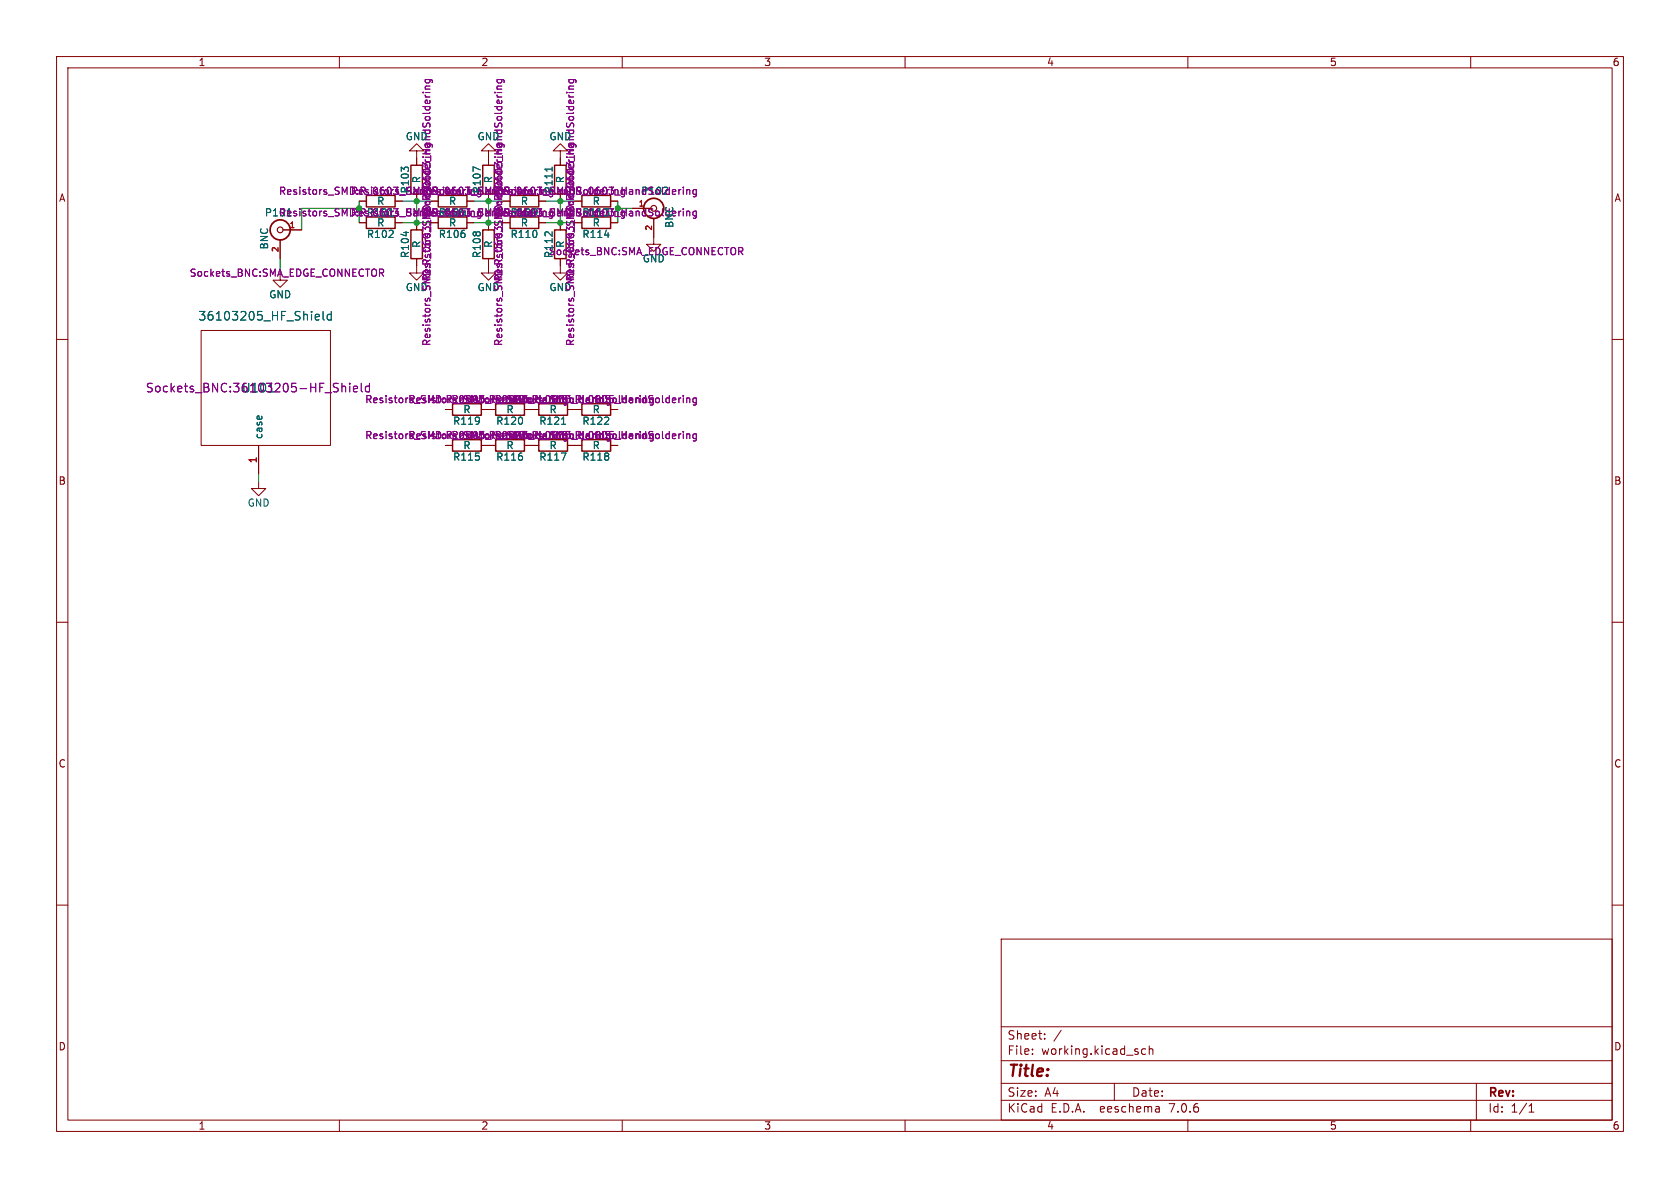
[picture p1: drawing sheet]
(kicad_sch (version 20230121) (generator eeschema)

 (paper "A4")

 (lib_symbols
  (symbol "rf_biscuit-rescue:36103205_HF_Shield" (pin_names (offset 1.016)) (in_bom yes) (on_board yes)
   (property "Reference" "U" (at 0 0 0) (effects (font (size 1.524 1.524))))
   (property "Value" "36103205_HF_Shield" (at 1.27 12.7 0) (effects (font (size 1.524 1.524))))
   (property "Footprint" "" (at 0 0 0) (effects (font (size 1.524 1.524))))
   (property "Datasheet" "" (at 0 0 0) (effects (font (size 1.524 1.524))))
   (symbol "36103205_HF_Shield_0_1"
    (rectangle (start -10.16 10.16) (end 12.7 -10.16) (stroke (width 0) (type solid)) (fill (type none))))
   (symbol "36103205_HF_Shield_1_1"
    (pin input line (at 0 -15.24 90) (length 5.08) (name "case" (effects (font (size 1.27 1.27)))) (number "1" (effects (font (size 1.27 1.27)))))))
  (symbol "rf_biscuit-rescue:BNC" (pin_names (offset 1.016) hide) (in_bom yes) (on_board yes)
   (property "Reference" "P" (at 0.254 3.048 0) (effects (font (size 1.27 1.27))))
   (property "Value" "BNC" (at 2.794 -1.524 90) (effects (font (size 1.27 1.27))))
   (property "Footprint" "" (at 0 0 0) (effects (font (size 1.27 1.27))))
   (property "Datasheet" "" (at 0 0 0) (effects (font (size 1.27 1.27))))
   (symbol "BNC_0_1"
    (circle (center 0 0) (radius 0.508) (stroke (width 0.2032) (type solid)) (fill (type none)))
    (circle (center 0 0) (radius 1.778) (stroke (width 0.3048) (type solid)) (fill (type none))))
   (symbol "BNC_1_1"
    (pin passive line (at -3.81 0 0) (length 3.302) (name "In" (effects (font (size 1.016 1.016)))) (number "1" (effects (font (size 1.016 1.016)))))
    (pin passive line (at 0 -5.08 90) (length 3.302) (name "Ext" (effects (font (size 1.016 1.016)))) (number "2" (effects (font (size 1.016 1.016)))))))
  (symbol "rf_biscuit-rescue:GND" (power) (pin_names (offset 0)) (in_bom yes) (on_board yes)
   (property "Reference" "#PWR" (at 0 -6.35 0) (effects (font (size 1.27 1.27)) hide))
   (property "Value" "GND" (at 0 -3.81 0) (effects (font (size 1.27 1.27))))
   (property "Footprint" "" (at 0 0 0) (effects (font (size 1.27 1.27))))
   (property "Datasheet" "" (at 0 0 0) (effects (font (size 1.27 1.27))))
   (symbol "GND_0_1"
    (polyline (pts (xy 0 0) (xy 0 -1.27) (xy 1.27 -1.27) (xy 0 -2.54) (xy -1.27 -1.27) (xy 0 -1.27)) (stroke (width 0) (type solid)) (fill (type none))))
   (symbol "GND_1_1"
    (pin power_in line (at 0 0 270) (length 0) hide (name "GND" (effects (font (size 1.27 1.27)))) (number "1" (effects (font (size 1.27 1.27)))))))
  (symbol "rf_biscuit-rescue:R" (pin_numbers hide) (pin_names (offset 0)) (in_bom yes) (on_board yes)
   (property "Reference" "R" (at 2.032 0 90) (effects (font (size 1.27 1.27))))
   (property "Value" "R" (at 0 0 90) (effects (font (size 1.27 1.27))))
   (property "Footprint" "" (at -1.778 0 90) (effects (font (size 1.27 1.27))))
   (property "Datasheet" "" (at 0 0 0) (effects (font (size 1.27 1.27))))
   (symbol "R_0_1"
    (rectangle (start -1.016 -2.54) (end 1.016 2.54) (stroke (width 0.254) (type solid)) (fill (type none))))
   (symbol "R_1_1"
    (pin passive line (at 0 3.81 270) (length 1.27) (name "~" (effects (font (size 1.27 1.27)))) (number "1" (effects (font (size 1.27 1.27)))))
    (pin passive line (at 0 -3.81 90) (length 1.27) (name "~" (effects (font (size 1.27 1.27)))) (number "2" (effects (font (size 1.27 1.27))))))))

 (junction (at 73.66 35.56) (diameter 0) (color 0 0 0 0))
 (junction (at 73.66 39.37) (diameter 0) (color 0 0 0 0))
 (junction (at 99.06 35.56) (diameter 0) (color 0 0 0 0))
 (junction (at 109.22 36.83) (diameter 0) (color 0 0 0 0))
 (junction (at 86.36 39.37) (diameter 0) (color 0 0 0 0))
 (junction (at 86.36 35.56) (diameter 0) (color 0 0 0 0))
 (junction (at 63.5 36.83) (diameter 0) (color 0 0 0 0))
 (junction (at 99.06 39.37) (diameter 0) (color 0 0 0 0))

 (wire (pts (xy 99.06 39.37) (xy 101.6 39.37)) (stroke (width 0) (type default)))
 (wire (pts (xy 63.5 35.56) (xy 63.5 36.83)) (stroke (width 0) (type default)))
 (wire (pts (xy 53.34 36.83) (xy 53.34 40.64)) (stroke (width 0) (type default)))
 (wire (pts (xy 99.06 35.56) (xy 101.6 35.56)) (stroke (width 0) (type default)))
 (wire (pts (xy 99.06 35.56) (xy 99.06 39.37)) (stroke (width 0) (type default)))
 (wire (pts (xy 73.66 39.37) (xy 73.66 35.56)) (stroke (width 0) (type default)))
 (wire (pts (xy 63.5 36.83) (xy 63.5 39.37)) (stroke (width 0) (type default)))
 (wire (pts (xy 73.66 39.37) (xy 76.2 39.37)) (stroke (width 0) (type default)))
 (wire (pts (xy 83.82 39.37) (xy 86.36 39.37)) (stroke (width 0) (type default)))
 (wire (pts (xy 86.36 35.56) (xy 86.36 39.37)) (stroke (width 0) (type default)))
 (wire (pts (xy 96.52 39.37) (xy 99.06 39.37)) (stroke (width 0) (type default)))
 (wire (pts (xy 45.72 83.82) (xy 45.72 85.09)) (stroke (width 0) (type default)))
 (wire (pts (xy 96.52 35.56) (xy 99.06 35.56)) (stroke (width 0) (type default)))
 (wire (pts (xy 73.66 35.56) (xy 76.2 35.56)) (stroke (width 0) (type default)))
 (wire (pts (xy 109.22 35.56) (xy 109.22 36.83)) (stroke (width 0) (type default)))
 (wire (pts (xy 63.5 36.83) (xy 53.34 36.83)) (stroke (width 0) (type default)))
 (wire (pts (xy 86.36 39.37) (xy 88.9 39.37)) (stroke (width 0) (type default)))
 (wire (pts (xy 111.76 36.83) (xy 109.22 36.83)) (stroke (width 0) (type default)))
 (wire (pts (xy 86.36 35.56) (xy 88.9 35.56)) (stroke (width 0) (type default)))
 (wire (pts (xy 71.12 35.56) (xy 73.66 35.56)) (stroke (width 0) (type default)))
 (wire (pts (xy 49.53 45.72) (xy 49.53 48.26)) (stroke (width 0) (type default)))
 (wire (pts (xy 109.22 36.83) (xy 109.22 39.37)) (stroke (width 0) (type default)))
 (wire (pts (xy 71.12 39.37) (xy 73.66 39.37)) (stroke (width 0) (type default)))
 (wire (pts (xy 83.82 35.56) (xy 86.36 35.56)) (stroke (width 0) (type default)))

 (symbol (lib_id "rf_biscuit-rescue:BNC") (at 49.53 40.64 0) (mirror y) (unit 1) (in_bom yes) (on_board yes) (dnp no)
  (property "Reference" "P101" (at 49.276 37.592 0) (effects (font (size 1.27 1.27))))
  (property "Value" "BNC" (at 46.736 42.164 90) (effects (font (size 1.27 1.27))))
  (property "Footprint" "Sockets_BNC:SMA_EDGE_CONNECTOR" (at 50.8 48.26 0) (effects (font (size 1.27 1.27))))
  (property "Datasheet" "" (at 49.53 40.64 0) (effects (font (size 1.27 1.27)))) (pin "1") (pin "2"))

 (symbol (lib_id "rf_biscuit-rescue:36103205_HF_Shield") (at 45.72 68.58 0) (unit 1) (in_bom yes) (on_board yes) (dnp no)
  (property "Reference" "U101" (at 45.72 68.58 0) (effects (font (size 1.524 1.524))))
  (property "Value" "36103205_HF_Shield" (at 46.99 55.88 0) (effects (font (size 1.524 1.524))))
  (property "Footprint" "Sockets_BNC:36103205-HF_Shield" (at 45.72 68.58 0) (effects (font (size 1.524 1.524))))
  (property "Datasheet" "" (at 45.72 68.58 0) (effects (font (size 1.524 1.524)))) (pin "1"))

 (symbol (lib_id "rf_biscuit-rescue:GND") (at 45.72 85.09 0) (unit 1) (in_bom yes) (on_board yes) (dnp no)
  (property "Reference" "#PWR101" (at 45.72 91.44 0) (effects (font (size 1.27 1.27)) hide))
  (property "Value" "GND" (at 45.72 88.9 0) (effects (font (size 1.27 1.27))))
  (property "Footprint" "" (at 45.72 85.09 0) (effects (font (size 1.27 1.27))))
  (property "Datasheet" "" (at 45.72 85.09 0) (effects (font (size 1.27 1.27)))) (pin "1"))

 (symbol (lib_id "rf_biscuit-rescue:GND") (at 49.53 48.26 0) (unit 1) (in_bom yes) (on_board yes) (dnp no)
  (property "Reference" "#PWR102" (at 49.53 54.61 0) (effects (font (size 1.27 1.27)) hide))
  (property "Value" "GND" (at 49.53 52.07 0) (effects (font (size 1.27 1.27))))
  (property "Footprint" "" (at 49.53 48.26 0) (effects (font (size 1.27 1.27))))
  (property "Datasheet" "" (at 49.53 48.26 0) (effects (font (size 1.27 1.27)))) (pin "1"))

 (symbol (lib_id "rf_biscuit-rescue:R") (at 67.31 35.56 270) (unit 1) (in_bom yes) (on_board yes) (dnp no)
  (property "Reference" "R101" (at 67.31 37.592 90) (effects (font (size 1.27 1.27))))
  (property "Value" "R" (at 67.31 35.56 90) (effects (font (size 1.27 1.27))))
  (property "Footprint" "Resistors_SMD:R_0603_HandSoldering" (at 67.31 33.782 90) (effects (font (size 1.27 1.27))))
  (property "Datasheet" "" (at 67.31 35.56 0) (effects (font (size 1.27 1.27)))) (pin "1") (pin "2"))

 (symbol (lib_id "rf_biscuit-rescue:R") (at 67.31 39.37 270) (unit 1) (in_bom yes) (on_board yes) (dnp no)
  (property "Reference" "R102" (at 67.31 41.402 90) (effects (font (size 1.27 1.27))))
  (property "Value" "R" (at 67.31 39.37 90) (effects (font (size 1.27 1.27))))
  (property "Footprint" "Resistors_SMD:R_0603_HandSoldering" (at 67.31 37.592 90) (effects (font (size 1.27 1.27))))
  (property "Datasheet" "" (at 67.31 39.37 0) (effects (font (size 1.27 1.27)))) (pin "1") (pin "2"))

 (symbol (lib_id "rf_biscuit-rescue:R") (at 73.66 31.75 180) (unit 1) (in_bom yes) (on_board yes) (dnp no)
  (property "Reference" "R103" (at 71.628 31.75 90) (effects (font (size 1.27 1.27))))
  (property "Value" "R" (at 73.66 31.75 90) (effects (font (size 1.27 1.27))))
  (property "Footprint" "Resistors_SMD:R_0603_HandSoldering" (at 75.438 31.75 90) (effects (font (size 1.27 1.27))))
  (property "Datasheet" "" (at 73.66 31.75 0) (effects (font (size 1.27 1.27)))) (pin "1") (pin "2"))

 (symbol (lib_id "rf_biscuit-rescue:R") (at 73.66 43.18 180) (unit 1) (in_bom yes) (on_board yes) (dnp no)
  (property "Reference" "R104" (at 71.628 43.18 90) (effects (font (size 1.27 1.27))))
  (property "Value" "R" (at 73.66 43.18 90) (effects (font (size 1.27 1.27))))
  (property "Footprint" "Resistors_SMD:R_0603_HandSoldering" (at 75.438 43.18 90) (effects (font (size 1.27 1.27))))
  (property "Datasheet" "" (at 73.66 43.18 0) (effects (font (size 1.27 1.27)))) (pin "1") (pin "2"))

 (symbol (lib_id "rf_biscuit-rescue:R") (at 80.01 35.56 270) (unit 1) (in_bom yes) (on_board yes) (dnp no)
  (property "Reference" "R105" (at 80.01 37.592 90) (effects (font (size 1.27 1.27))))
  (property "Value" "R" (at 80.01 35.56 90) (effects (font (size 1.27 1.27))))
  (property "Footprint" "Resistors_SMD:R_0603_HandSoldering" (at 80.01 33.782 90) (effects (font (size 1.27 1.27))))
  (property "Datasheet" "" (at 80.01 35.56 0) (effects (font (size 1.27 1.27)))) (pin "1") (pin "2"))

 (symbol (lib_id "rf_biscuit-rescue:R") (at 80.01 39.37 270) (unit 1) (in_bom yes) (on_board yes) (dnp no)
  (property "Reference" "R106" (at 80.01 41.402 90) (effects (font (size 1.27 1.27))))
  (property "Value" "R" (at 80.01 39.37 90) (effects (font (size 1.27 1.27))))
  (property "Footprint" "Resistors_SMD:R_0603_HandSoldering" (at 80.01 37.592 90) (effects (font (size 1.27 1.27))))
  (property "Datasheet" "" (at 80.01 39.37 0) (effects (font (size 1.27 1.27)))) (pin "1") (pin "2"))

 (symbol (lib_id "rf_biscuit-rescue:R") (at 86.36 31.75 180) (unit 1) (in_bom yes) (on_board yes) (dnp no)
  (property "Reference" "R107" (at 84.328 31.75 90) (effects (font (size 1.27 1.27))))
  (property "Value" "R" (at 86.36 31.75 90) (effects (font (size 1.27 1.27))))
  (property "Footprint" "Resistors_SMD:R_0603_HandSoldering" (at 88.138 31.75 90) (effects (font (size 1.27 1.27))))
  (property "Datasheet" "" (at 86.36 31.75 0) (effects (font (size 1.27 1.27)))) (pin "1") (pin "2"))

 (symbol (lib_id "rf_biscuit-rescue:R") (at 86.36 43.18 180) (unit 1) (in_bom yes) (on_board yes) (dnp no)
  (property "Reference" "R108" (at 84.328 43.18 90) (effects (font (size 1.27 1.27))))
  (property "Value" "R" (at 86.36 43.18 90) (effects (font (size 1.27 1.27))))
  (property "Footprint" "Resistors_SMD:R_0603_HandSoldering" (at 88.138 43.18 90) (effects (font (size 1.27 1.27))))
  (property "Datasheet" "" (at 86.36 43.18 0) (effects (font (size 1.27 1.27)))) (pin "1") (pin "2"))

 (symbol (lib_id "rf_biscuit-rescue:R") (at 92.71 35.56 270) (unit 1) (in_bom yes) (on_board yes) (dnp no)
  (property "Reference" "R109" (at 92.71 37.592 90) (effects (font (size 1.27 1.27))))
  (property "Value" "R" (at 92.71 35.56 90) (effects (font (size 1.27 1.27))))
  (property "Footprint" "Resistors_SMD:R_0603_HandSoldering" (at 92.71 33.782 90) (effects (font (size 1.27 1.27))))
  (property "Datasheet" "" (at 92.71 35.56 0) (effects (font (size 1.27 1.27)))) (pin "1") (pin "2"))

 (symbol (lib_id "rf_biscuit-rescue:R") (at 92.71 39.37 270) (unit 1) (in_bom yes) (on_board yes) (dnp no)
  (property "Reference" "R110" (at 92.71 41.402 90) (effects (font (size 1.27 1.27))))
  (property "Value" "R" (at 92.71 39.37 90) (effects (font (size 1.27 1.27))))
  (property "Footprint" "Resistors_SMD:R_0603_HandSoldering" (at 92.71 37.592 90) (effects (font (size 1.27 1.27))))
  (property "Datasheet" "" (at 92.71 39.37 0) (effects (font (size 1.27 1.27)))) (pin "1") (pin "2"))

 (symbol (lib_id "rf_biscuit-rescue:R") (at 99.06 31.75 180) (unit 1) (in_bom yes) (on_board yes) (dnp no)
  (property "Reference" "R111" (at 97.028 31.75 90) (effects (font (size 1.27 1.27))))
  (property "Value" "R" (at 99.06 31.75 90) (effects (font (size 1.27 1.27))))
  (property "Footprint" "Resistors_SMD:R_0603_HandSoldering" (at 100.838 31.75 90) (effects (font (size 1.27 1.27))))
  (property "Datasheet" "" (at 99.06 31.75 0) (effects (font (size 1.27 1.27)))) (pin "1") (pin "2"))

 (symbol (lib_id "rf_biscuit-rescue:R") (at 99.06 43.18 180) (unit 1) (in_bom yes) (on_board yes) (dnp no)
  (property "Reference" "R112" (at 97.028 43.18 90) (effects (font (size 1.27 1.27))))
  (property "Value" "R" (at 99.06 43.18 90) (effects (font (size 1.27 1.27))))
  (property "Footprint" "Resistors_SMD:R_0603_HandSoldering" (at 100.838 43.18 90) (effects (font (size 1.27 1.27))))
  (property "Datasheet" "" (at 99.06 43.18 0) (effects (font (size 1.27 1.27)))) (pin "1") (pin "2"))

 (symbol (lib_id "rf_biscuit-rescue:BNC") (at 115.57 36.83 0) (unit 1) (in_bom yes) (on_board yes) (dnp no)
  (property "Reference" "P102" (at 115.824 33.782 0) (effects (font (size 1.27 1.27))))
  (property "Value" "BNC" (at 118.364 38.354 90) (effects (font (size 1.27 1.27))))
  (property "Footprint" "Sockets_BNC:SMA_EDGE_CONNECTOR" (at 114.3 44.45 0) (effects (font (size 1.27 1.27))))
  (property "Datasheet" "" (at 115.57 36.83 0) (effects (font (size 1.27 1.27)))) (pin "1") (pin "2"))

 (symbol (lib_id "rf_biscuit-rescue:GND") (at 73.66 46.99 0) (unit 1) (in_bom yes) (on_board yes) (dnp no)
  (property "Reference" "#PWR104" (at 73.66 53.34 0) (effects (font (size 1.27 1.27)) hide))
  (property "Value" "GND" (at 73.66 50.8 0) (effects (font (size 1.27 1.27))))
  (property "Footprint" "" (at 73.66 46.99 0) (effects (font (size 1.27 1.27))))
  (property "Datasheet" "" (at 73.66 46.99 0) (effects (font (size 1.27 1.27)))) (pin "1"))

 (symbol (lib_id "rf_biscuit-rescue:GND") (at 86.36 46.99 0) (unit 1) (in_bom yes) (on_board yes) (dnp no)
  (property "Reference" "#PWR106" (at 86.36 53.34 0) (effects (font (size 1.27 1.27)) hide))
  (property "Value" "GND" (at 86.36 50.8 0) (effects (font (size 1.27 1.27))))
  (property "Footprint" "" (at 86.36 46.99 0) (effects (font (size 1.27 1.27))))
  (property "Datasheet" "" (at 86.36 46.99 0) (effects (font (size 1.27 1.27)))) (pin "1"))

 (symbol (lib_id "rf_biscuit-rescue:GND") (at 99.06 46.99 0) (unit 1) (in_bom yes) (on_board yes) (dnp no)
  (property "Reference" "#PWR108" (at 99.06 53.34 0) (effects (font (size 1.27 1.27)) hide))
  (property "Value" "GND" (at 99.06 50.8 0) (effects (font (size 1.27 1.27))))
  (property "Footprint" "" (at 99.06 46.99 0) (effects (font (size 1.27 1.27))))
  (property "Datasheet" "" (at 99.06 46.99 0) (effects (font (size 1.27 1.27)))) (pin "1"))

 (symbol (lib_id "rf_biscuit-rescue:GND") (at 99.06 27.94 180) (unit 1) (in_bom yes) (on_board yes) (dnp no)
  (property "Reference" "#PWR107" (at 99.06 21.59 0) (effects (font (size 1.27 1.27)) hide))
  (property "Value" "GND" (at 99.06 24.13 0) (effects (font (size 1.27 1.27))))
  (property "Footprint" "" (at 99.06 27.94 0) (effects (font (size 1.27 1.27))))
  (property "Datasheet" "" (at 99.06 27.94 0) (effects (font (size 1.27 1.27)))) (pin "1"))

 (symbol (lib_id "rf_biscuit-rescue:GND") (at 86.36 27.94 180) (unit 1) (in_bom yes) (on_board yes) (dnp no)
  (property "Reference" "#PWR105" (at 86.36 21.59 0) (effects (font (size 1.27 1.27)) hide))
  (property "Value" "GND" (at 86.36 24.13 0) (effects (font (size 1.27 1.27))))
  (property "Footprint" "" (at 86.36 27.94 0) (effects (font (size 1.27 1.27))))
  (property "Datasheet" "" (at 86.36 27.94 0) (effects (font (size 1.27 1.27)))) (pin "1"))

 (symbol (lib_id "rf_biscuit-rescue:GND") (at 73.66 27.94 180) (unit 1) (in_bom yes) (on_board yes) (dnp no)
  (property "Reference" "#PWR103" (at 73.66 21.59 0) (effects (font (size 1.27 1.27)) hide))
  (property "Value" "GND" (at 73.66 24.13 0) (effects (font (size 1.27 1.27))))
  (property "Footprint" "" (at 73.66 27.94 0) (effects (font (size 1.27 1.27))))
  (property "Datasheet" "" (at 73.66 27.94 0) (effects (font (size 1.27 1.27)))) (pin "1"))

 (symbol (lib_id "rf_biscuit-rescue:GND") (at 115.57 41.91 0) (unit 1) (in_bom yes) (on_board yes) (dnp no)
  (property "Reference" "#PWR109" (at 115.57 48.26 0) (effects (font (size 1.27 1.27)) hide))
  (property "Value" "GND" (at 115.57 45.72 0) (effects (font (size 1.27 1.27))))
  (property "Footprint" "" (at 115.57 41.91 0) (effects (font (size 1.27 1.27))))
  (property "Datasheet" "" (at 115.57 41.91 0) (effects (font (size 1.27 1.27)))) (pin "1"))

 (symbol (lib_id "rf_biscuit-rescue:R") (at 105.41 35.56 270) (unit 1) (in_bom yes) (on_board yes) (dnp no)
  (property "Reference" "R113" (at 105.41 37.592 90) (effects (font (size 1.27 1.27))))
  (property "Value" "R" (at 105.41 35.56 90) (effects (font (size 1.27 1.27))))
  (property "Footprint" "Resistors_SMD:R_0603_HandSoldering" (at 105.41 33.782 90) (effects (font (size 1.27 1.27))))
  (property "Datasheet" "" (at 105.41 35.56 0) (effects (font (size 1.27 1.27)))) (pin "1") (pin "2"))

 (symbol (lib_id "rf_biscuit-rescue:R") (at 105.41 39.37 270) (unit 1) (in_bom yes) (on_board yes) (dnp no)
  (property "Reference" "R114" (at 105.41 41.402 90) (effects (font (size 1.27 1.27))))
  (property "Value" "R" (at 105.41 39.37 90) (effects (font (size 1.27 1.27))))
  (property "Footprint" "Resistors_SMD:R_0603_HandSoldering" (at 105.41 37.592 90) (effects (font (size 1.27 1.27))))
  (property "Datasheet" "" (at 105.41 39.37 0) (effects (font (size 1.27 1.27)))) (pin "1") (pin "2"))

 (symbol (lib_id "rf_biscuit-rescue:R") (at 82.55 78.74 270) (unit 1) (in_bom yes) (on_board yes) (dnp no)
  (property "Reference" "R115" (at 82.55 80.772 90) (effects (font (size 1.27 1.27))))
  (property "Value" "R" (at 82.55 78.74 90) (effects (font (size 1.27 1.27))))
  (property "Footprint" "Resistors_SMD:R_0805_HandSoldering" (at 82.55 76.962 90) (effects (font (size 1.27 1.27))))
  (property "Datasheet" "" (at 82.55 78.74 0) (effects (font (size 1.27 1.27)))) (pin "1") (pin "2"))

 (symbol (lib_id "rf_biscuit-rescue:R") (at 90.17 78.74 270) (unit 1) (in_bom yes) (on_board yes) (dnp no)
  (property "Reference" "R116" (at 90.17 80.772 90) (effects (font (size 1.27 1.27))))
  (property "Value" "R" (at 90.17 78.74 90) (effects (font (size 1.27 1.27))))
  (property "Footprint" "Resistors_SMD:R_0805_HandSoldering" (at 90.17 76.962 90) (effects (font (size 1.27 1.27))))
  (property "Datasheet" "" (at 90.17 78.74 0) (effects (font (size 1.27 1.27)))) (pin "1") (pin "2"))

 (symbol (lib_id "rf_biscuit-rescue:R") (at 97.79 78.74 270) (unit 1) (in_bom yes) (on_board yes) (dnp no)
  (property "Reference" "R117" (at 97.79 80.772 90) (effects (font (size 1.27 1.27))))
  (property "Value" "R" (at 97.79 78.74 90) (effects (font (size 1.27 1.27))))
  (property "Footprint" "Resistors_SMD:R_0805_HandSoldering" (at 97.79 76.962 90) (effects (font (size 1.27 1.27))))
  (property "Datasheet" "" (at 97.79 78.74 0) (effects (font (size 1.27 1.27)))) (pin "1") (pin "2"))

 (symbol (lib_id "rf_biscuit-rescue:R") (at 105.41 78.74 270) (unit 1) (in_bom yes) (on_board yes) (dnp no)
  (property "Reference" "R118" (at 105.41 80.772 90) (effects (font (size 1.27 1.27))))
  (property "Value" "R" (at 105.41 78.74 90) (effects (font (size 1.27 1.27))))
  (property "Footprint" "Resistors_SMD:R_0805_HandSoldering" (at 105.41 76.962 90) (effects (font (size 1.27 1.27))))
  (property "Datasheet" "" (at 105.41 78.74 0) (effects (font (size 1.27 1.27)))) (pin "1") (pin "2"))

 (symbol (lib_id "rf_biscuit-rescue:R") (at 82.55 72.39 270) (unit 1) (in_bom yes) (on_board yes) (dnp no)
  (property "Reference" "R119" (at 82.55 74.422 90) (effects (font (size 1.27 1.27))))
  (property "Value" "R" (at 82.55 72.39 90) (effects (font (size 1.27 1.27))))
  (property "Footprint" "Resistors_SMD:R_0805_HandSoldering" (at 82.55 70.612 90) (effects (font (size 1.27 1.27))))
  (property "Datasheet" "" (at 82.55 72.39 0) (effects (font (size 1.27 1.27)))) (pin "1") (pin "2"))

 (symbol (lib_id "rf_biscuit-rescue:R") (at 90.17 72.39 270) (unit 1) (in_bom yes) (on_board yes) (dnp no)
  (property "Reference" "R120" (at 90.17 74.422 90) (effects (font (size 1.27 1.27))))
  (property "Value" "R" (at 90.17 72.39 90) (effects (font (size 1.27 1.27))))
  (property "Footprint" "Resistors_SMD:R_0805_HandSoldering" (at 90.17 70.612 90) (effects (font (size 1.27 1.27))))
  (property "Datasheet" "" (at 90.17 72.39 0) (effects (font (size 1.27 1.27)))) (pin "1") (pin "2"))

 (symbol (lib_id "rf_biscuit-rescue:R") (at 97.79 72.39 270) (unit 1) (in_bom yes) (on_board yes) (dnp no)
  (property "Reference" "R121" (at 97.79 74.422 90) (effects (font (size 1.27 1.27))))
  (property "Value" "R" (at 97.79 72.39 90) (effects (font (size 1.27 1.27))))
  (property "Footprint" "Resistors_SMD:R_0805_HandSoldering" (at 97.79 70.612 90) (effects (font (size 1.27 1.27))))
  (property "Datasheet" "" (at 97.79 72.39 0) (effects (font (size 1.27 1.27)))) (pin "1") (pin "2"))

 (symbol (lib_id "rf_biscuit-rescue:R") (at 105.41 72.39 270) (unit 1) (in_bom yes) (on_board yes) (dnp no)
  (property "Reference" "R122" (at 105.41 74.422 90) (effects (font (size 1.27 1.27))))
  (property "Value" "R" (at 105.41 72.39 90) (effects (font (size 1.27 1.27))))
  (property "Footprint" "Resistors_SMD:R_0805_HandSoldering" (at 105.41 70.612 90) (effects (font (size 1.27 1.27))))
  (property "Datasheet" "" (at 105.41 72.39 0) (effects (font (size 1.27 1.27)))) (pin "1") (pin "2"))

 (sheet_instances (path "" (page "1"))))
